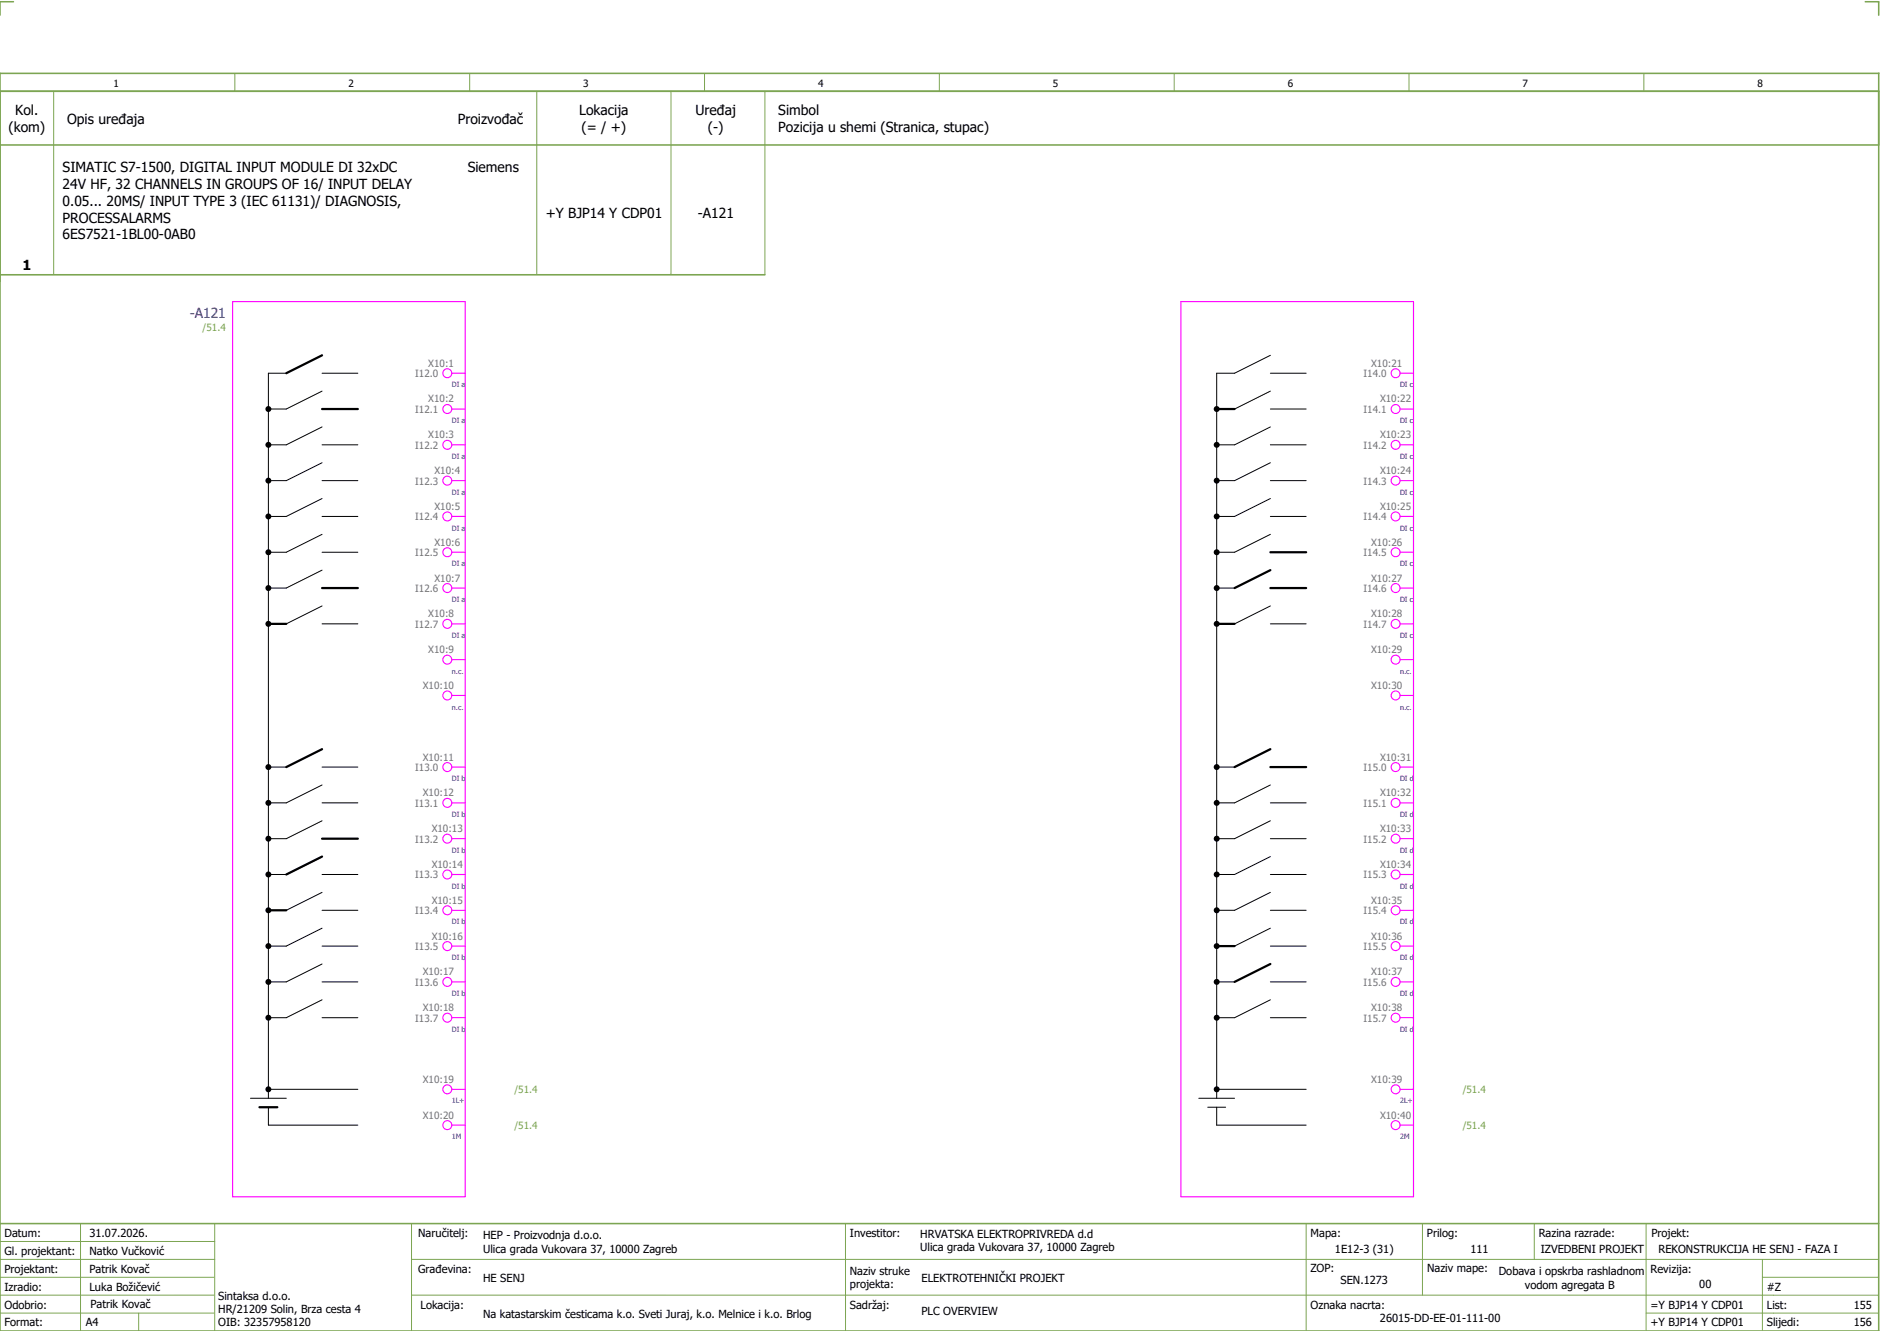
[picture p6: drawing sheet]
<svg xmlns="http://www.w3.org/2000/svg" width="421mm" height="297mm" viewBox="0 0 421 297" stroke-linecap="round" stroke-linejoin="round" font-family="sans-serif">
<path d="M0 16.4h420v281h-420zM3 .4h-3v3M417 .4h3v3M0 20.4h420M0 32.4h420M0 61.4h171M0 273.4h420" fill="none" stroke="#7ca552" stroke-width=".35"/>
<g fill="none" stroke="#7ca552" stroke-width=".22">
<path d="M52.5 16.4v4M105 16.4v4M157.5 16.4v4M210 16.4v4M262.5 16.4v4M315 16.4v4M367.5 16.4v4M12 20.4v41M120 20.4v41M150 20.4v41M171 20.4v41M0 277.4h48"/>
<path d="M18 273.4v24M48 273.4v24M92 273.4v24M189 273.4v24M292 273.4v23.8M318 273.4v16M343 273.4v8M368 273.4v23.8M0 281.4h48M0 285.4h47.8M0 293.4h47.8M31 293.4v4"/>
<path d="M47.8 289.4h-47.8M92 281.4h328M92 289.4h328M368 293.4h52M394 285.4h26M394 281.4v15.8"/>
</g>
<g fill="none" stroke="#000" stroke-width=".22">
<path d="M284 79.4l-8 4h-4v162M64 83.4h-4v162M72 83.4h8M72 87.4l-8 4h-4M72 95.4l-8 4h-4M72 99.4h8M284 83.4h8M284 91.4h8M284 95.4l-8 4h-4M284 99.4h8M284 87.4l-8 4M72 103.4l-8 4h-4"/>
<path d="M72 107.4h8M72 111.4l-8 4h-4M72 115.4h8M72 119.4l-8 4h-4M284 103.4l-8 4h-4M284 107.4h8M284 111.4l-8 4h-4M284 115.4h8M284 119.4l-8 4h-4M72 123.4h8M72 127.4l-8 4h-4M72 135.4l-8 4"/>
<path d="M72 139.4h8M272 131.4h4M284 139.4h8M284 135.4l-8 4M60 171.4h4M72 171.4h8M72 175.4l-8 4h-4M72 179.4h8M272 171.4h4M284 175.4l-8 4h-4M284 179.4h8M60 195.4h4"/>
<path d="M72 183.4l-8 4h-4M72 195.4h8M72 199.4l-8 4M284 183.4l-8 4h-4M284 187.4h8M284 191.4l-8 4h-4M284 195.4h8M284 199.4l-8 4h-4M72 203.4h8M72 207.4l-8 4h-4M72 211.4h8M72 215.4l-8 4h-4"/>
<path d="M72 219.4h8M272 219.4h4M284 203.4h8M284 211.4h8M284 219.4h8M284 207.4l-8 4M72 223.4l-8 4h-4M72 227.4h8M284 223.4l-8 4h-4M284 227.4h8M56 245.4h8M60 247.4v4h20"/>
<path d="M60 243.4h20M268 245.4h8M270 247.4h4M272 247.4v4h20M272 243.4h20"/>
</g>
<g fill="#000">
<circle cx="60" cy="91.4" r=".67"/>
<circle cx="60" cy="99.4" r=".67"/>
<circle cx="272" cy="91.4" r=".67"/>
<circle cx="272" cy="99.4" r=".67"/>
<circle cx="60" cy="115.4" r=".67"/>
<circle cx="60" cy="107.4" r=".67"/>
<circle cx="272" cy="115.4" r=".67"/>
<circle cx="272" cy="107.4" r=".67"/>
<circle cx="60" cy="123.4" r=".67"/>
<circle cx="60" cy="131.4" r=".67"/>
<circle cx="60" cy="139.4" r=".67"/>
<circle cx="272" cy="123.4" r=".67"/>
<circle cx="272" cy="131.4" r=".67"/>
<circle cx="272" cy="139.4" r=".67"/>
<circle cx="60" cy="171.4" r=".67"/>
<circle cx="60" cy="179.4" r=".67"/>
<circle cx="272" cy="171.4" r=".67"/>
<circle cx="272" cy="179.4" r=".67"/>
<circle cx="60" cy="187.4" r=".67"/>
<circle cx="60" cy="195.4" r=".67"/>
<circle cx="272" cy="187.4" r=".67"/>
<circle cx="272" cy="195.4" r=".67"/>
<circle cx="60" cy="211.4" r=".67"/>
<circle cx="60" cy="203.4" r=".67"/>
<circle cx="60" cy="219.4" r=".67"/>
<circle cx="272" cy="211.4" r=".67"/>
<circle cx="272" cy="203.4" r=".67"/>
<circle cx="272" cy="219.4" r=".67"/>
<circle cx="60" cy="227.4" r=".67"/>
<circle cx="272" cy="227.4" r=".67"/>
<circle cx="60" cy="243.4" r=".67"/>
<circle cx="272" cy="243.4" r=".67"/>
</g>
<g fill="none" stroke="#000" stroke-width=".5">
<path d="M72 79.4l-8 4M72 91.4h8M272 91.4h4M60 139.4h4M72 131.4h8M272 139.4h4M284 131.4h8M284 123.4h8M284 127.4l-8 4M72 167.4l-8 4M284 167.4l-8 4M284 171.4h8"/>
<path d="M72 187.4h8M72 191.4l-8 4M60 203.4h4M272 211.4h4M284 215.4l-8 4M58 247.4h4"/>
</g>
<g fill="none" stroke="#f0f" stroke-width=".25">
<path d="M52 67.4h52v200h-52zM264 67.4h52v200h-52zM101 99.4h3M101 91.4h3M101 83.4h3M313 99.4h3M313 91.4h3M313 83.4h3M101 115.4h3M101 107.4h3M313 115.4h3M313 107.4h3"/>
<path d="M101 139.4h3M101 131.4h3M101 123.4h3M313 139.4h3M313 131.4h3M313 123.4h3M101 147.4h3M101 155.4h3M313 147.4h3M313 155.4h3M101 179.4h3M101 171.4h3"/>
<path d="M313 179.4h3M313 171.4h3M101 195.4h3M101 187.4h3M313 195.4h3M313 187.4h3M101 219.4h3M101 211.4h3M101 203.4h3M313 219.4h3M313 211.4h3M313 203.4h3"/>
<path d="M101 227.4h3M313 227.4h3M101 243.4h3M101 251.4h3M313 243.4h3M313 251.4h3"/>
<circle cx="100" cy="91.4" r="1"/>
<circle cx="100" cy="99.4" r="1"/>
<circle cx="100" cy="83.4" r="1"/>
<circle cx="312" cy="91.4" r="1"/>
<circle cx="312" cy="99.4" r="1"/>
<circle cx="312" cy="83.4" r="1"/>
<circle cx="100" cy="107.4" r="1"/>
<circle cx="100" cy="115.4" r="1"/>
<circle cx="312" cy="115.4" r="1"/>
<circle cx="312" cy="107.4" r="1"/>
<circle cx="100" cy="139.4" r="1"/>
<circle cx="100" cy="131.4" r="1"/>
<circle cx="100" cy="123.4" r="1"/>
<circle cx="312" cy="139.4" r="1"/>
<circle cx="312" cy="131.4" r="1"/>
<circle cx="312" cy="123.4" r="1"/>
<circle cx="100" cy="147.4" r="1"/>
<circle cx="100" cy="155.4" r="1"/>
<circle cx="312" cy="147.4" r="1"/>
<circle cx="312" cy="155.4" r="1"/>
<circle cx="100" cy="179.4" r="1"/>
<circle cx="100" cy="171.4" r="1"/>
<circle cx="312" cy="179.4" r="1"/>
<circle cx="312" cy="171.4" r="1"/>
<circle cx="100" cy="195.4" r="1"/>
<circle cx="100" cy="187.4" r="1"/>
<circle cx="312" cy="195.4" r="1"/>
<circle cx="312" cy="187.4" r="1"/>
<circle cx="100" cy="219.4" r="1"/>
<circle cx="100" cy="211.4" r="1"/>
<circle cx="100" cy="203.4" r="1"/>
<circle cx="312" cy="219.4" r="1"/>
<circle cx="312" cy="211.4" r="1"/>
<circle cx="312" cy="203.4" r="1"/>
<circle cx="100" cy="227.4" r="1"/>
<circle cx="312" cy="227.4" r="1"/>
<circle cx="100" cy="243.4" r="1"/>
<circle cx="100" cy="251.4" r="1"/>
<circle cx="312" cy="243.4" r="1"/>
<circle cx="312" cy="251.4" r="1"/>
</g>
<g font-size="3.1">
<text x="1.9" y="29.5">(kom)</text>
<text x="3.4" y="25.8">Kol.</text>
<text x="15" y="27.6">Opis uređaja</text>
<text x="102.3" y="27.6">Proizvođač</text>
<text x="129.5" y="25.8">Lokacija</text>
<text x="130" y="29.5">(= / +)</text>
<text x="155.5" y="25.8">Uređaj</text>
<text x="158.2" y="29.5">(-)</text>
<text x="174" y="25.8">Simbol</text>
<text x="174" y="29.5">Pozicija u shemi (Stranica, stupac)</text>
<text x="14" y="38.5">SIMATIC S7-1500, DIGITAL INPUT MODULE DI 32xDC</text>
<text x="104.6" y="38.5">Siemens</text>
<text x="14" y="42.3">24V HF, 32 CHANNELS IN GROUPS OF 16/ INPUT DELAY</text>
<text x="14" y="46">0.05... 20MS/ INPUT TYPE 3 (IEC 61131)/ DIAGNOSIS,</text>
<text x="14" y="49.8">PROCESSALARMS</text>
<text x="14" y="53.5">6ES7521-1BL00-0AB0</text>
<text x="122" y="48.8">+Y BJP14 Y CDP01</text>
<text x="156" y="48.8">-A121</text>
<text x="5" y="60.3">1</text>
</g>
<text font-size="3.1" fill="#00f" x="42.4" y="71">-A121</text>
<g font-size="2.5">
<text x="1" y="276.4">Datum:</text>
<text x="1" y="280.4">Gl. projektant:</text>
<text x="20" y="276.4">31.07.2026.</text>
<text x="20" y="280.4">Natko Vučković</text>
<text x="93.5" y="276.4">Naručitelj:</text>
<text x="108" y="276.9">HEP - Proizvodnja d.o.o.</text>
<text x="108" y="279.9">Ulica grada Vukovara 37, 10000 Zagreb</text>
<text x="190" y="276.4">Investitor:</text>
<text x="205.7" y="276.6">HRVATSKA ELEKTROPRIVREDA d.d</text>
<text x="205.7" y="279.6">Ulica grada Vukovara 37, 10000 Zagreb</text>
<text x="293" y="276.4">Mapa:</text>
<text x="298.4" y="279.9">1E12-3 (31)</text>
<text x="319" y="276.4">Prilog:</text>
<text x="328.7" y="279.9">111</text>
<text x="344" y="276.4">Razina razrade:</text>
<text x="344.4" y="279.9">IZVEDBENI PROJEKT</text>
<text x="369.2" y="276.3">Projekt:</text>
<text x="370.8" y="279.9">REKONSTRUKCIJA HE SENJ - FAZA I</text>
<text x="1" y="284.4">Projektant:</text>
<text x="20" y="284.4">Patrik Kovač</text>
<text x="93.5" y="284.4">Građevina:</text>
<text x="108" y="286.4">HE SENJ</text>
<text x="190" y="284.9">Naziv struke</text>
<text x="190" y="287.9">projekta:</text>
<text x="206" y="286.5">ELEKTROTEHNIČKI PROJEKT</text>
<text x="293" y="284.3">ZOP:</text>
<text x="299.7" y="286.9">SEN.1273</text>
<text x="319" y="284.3">Naziv mape:</text>
<text x="335.1" y="285">Dobava i opskrba rashladnom</text>
<text x="340.9" y="288">vodom agregata B</text>
<text x="369" y="284.4">Revizija:</text>
<text x="379.9" y="287.9">00</text>
<text x="1" y="288.4">Izradio:</text>
<text x="1" y="292.4">Odobrio:</text>
<text x="20" y="288.4">Luka Božičević</text>
<text x="20.2" y="292.3">Patrik Kovač</text>
<text x="48.8" y="290.4">Sintaksa d.o.o.</text>
<text x="48.8" y="293.4">HR/21209 Solin, Brza cesta 4</text>
<text x="94" y="292.4">Lokacija:</text>
<text x="190" y="292.4">Sadržaj:</text>
<text x="206" y="293.9">PLC OVERVIEW</text>
<text x="293" y="292.4">Oznaka nacrta:</text>
<text x="369" y="292.4">=Y BJP14 Y CDP01</text>
<text x="395" y="292.4">List:</text>
<text x="395" y="288.4">#Z</text>
<text x="414.4" y="292.4">155</text>
<text x="1" y="296.4">Format:</text>
<text x="19.2" y="296.4">A4</text>
<text x="48.8" y="296.4">OIB: 32357958120</text>
<text x="108" y="294.4">Na katastarskim česticama k.o. Sveti Juraj, k.o. Melnice i k.o. Brlog</text>
<text x="308.5" y="295.4">26015-DD-EE-01-111-00</text>
<text x="369" y="296.4">+Y BJP14 Y CDP01</text>
<text x="395" y="296.4">Slijedi:</text>
<text x="414.4" y="296.4">156</text>
</g>
<g font-size="2.2">
<text x="25.4" y="19.4">1</text>
<text x="77.9" y="19.4">2</text>
<text x="130.4" y="19.4">3</text>
<text x="182.9" y="19.4">4</text>
<text x="235.4" y="19.4">5</text>
<text x="287.9" y="19.4">6</text>
<text x="340.4" y="19.4">7</text>
<text x="392.9" y="19.4">8</text>
</g>
<g font-size="2.2" fill="#7ca552">
<text x="45.3" y="73.9">/51.4</text>
<text x="115" y="244.3">/51.4</text>
<text x="327" y="244.3">/51.4</text>
<text x="115" y="252.3">/51.4</text>
<text x="327" y="252.3">/51.4</text>
</g>
<g font-size="2.2" fill="#767676">
<text x="95.7" y="81.9">X10:1</text>
<text x="306.5" y="81.9">X10:21</text>
<text x="92.8" y="84.3">I12.0</text>
<text x="95.7" y="89.9">X10:2</text>
<text x="304.8" y="84.3">I14.0</text>
<text x="308.5" y="89.9">X10:22</text>
<text x="92.8" y="92.3">I12.1</text>
<text x="304.8" y="92.3">I14.1</text>
<text x="92.8" y="100.3">I12.2</text>
<text x="95.7" y="97.9">X10:3</text>
<text x="304.8" y="100.3">I14.2</text>
<text x="308.5" y="97.9">X10:23</text>
<text x="97.1" y="105.9">X10:4</text>
<text x="308.5" y="105.9">X10:24</text>
<text x="92.8" y="108.3">I12.3</text>
<text x="97.1" y="113.9">X10:5</text>
<text x="304.8" y="108.3">I14.3</text>
<text x="308.5" y="113.9">X10:25</text>
<text x="92.8" y="116.3">I12.4</text>
<text x="304.8" y="116.3">I14.4</text>
<text x="92.8" y="124.3">I12.5</text>
<text x="97.1" y="121.9">X10:6</text>
<text x="304.8" y="124.3">I14.5</text>
<text x="306.5" y="121.9">X10:26</text>
<text x="97.1" y="129.9">X10:7</text>
<text x="306.5" y="129.9">X10:27</text>
<text x="92.8" y="132.3">I12.6</text>
<text x="95.7" y="137.9">X10:8</text>
<text x="304.8" y="132.3">I14.6</text>
<text x="306.5" y="137.9">X10:28</text>
<text x="92.8" y="140.3">I12.7</text>
<text x="304.8" y="140.3">I14.7</text>
<text x="95.7" y="145.9">X10:9</text>
<text x="306.5" y="145.9">X10:29</text>
<text x="94.5" y="153.9">X10:10</text>
<text x="306.5" y="153.9">X10:30</text>
<text x="92.8" y="172.3">I13.0</text>
<text x="94.5" y="169.9">X10:11</text>
<text x="304.8" y="172.3">I15.0</text>
<text x="308.5" y="169.9">X10:31</text>
<text x="94.5" y="177.9">X10:12</text>
<text x="308.5" y="177.9">X10:32</text>
<text x="92.8" y="180.3">I13.1</text>
<text x="96.5" y="185.9">X10:13</text>
<text x="304.8" y="180.3">I15.1</text>
<text x="308.5" y="185.9">X10:33</text>
<text x="92.8" y="188.3">I13.2</text>
<text x="304.8" y="188.3">I15.2</text>
<text x="92.8" y="196.3">I13.3</text>
<text x="96.5" y="193.9">X10:14</text>
<text x="304.8" y="196.3">I15.3</text>
<text x="308.5" y="193.9">X10:34</text>
<text x="96.5" y="201.9">X10:15</text>
<text x="306.5" y="201.9">X10:35</text>
<text x="92.8" y="204.3">I13.4</text>
<text x="96.5" y="209.9">X10:16</text>
<text x="304.8" y="204.3">I15.4</text>
<text x="306.5" y="209.9">X10:36</text>
<text x="92.8" y="212.3">I13.5</text>
<text x="304.8" y="212.3">I15.5</text>
<text x="92.8" y="220.3">I13.6</text>
<text x="94.5" y="217.9">X10:17</text>
<text x="304.8" y="220.3">I15.6</text>
<text x="306.5" y="217.9">X10:37</text>
<text x="94.5" y="225.9">X10:18</text>
<text x="306.5" y="225.9">X10:38</text>
<text x="92.8" y="228.3">I13.7</text>
<text x="304.8" y="228.3">I15.7</text>
<text x="94.5" y="241.9">X10:19</text>
<text x="306.5" y="241.9">X10:39</text>
<text x="94.5" y="249.9">X10:20</text>
<text x="308.5" y="249.9">X10:40</text>
</g>
<g font-size="1.6" fill="#00f">
<text x="101" y="86.6">DI a</text>
<text x="313" y="86.6">DI c</text>
<text x="101" y="94.6">DI a</text>
<text x="313" y="94.6">DI c</text>
<text x="101" y="102.6">DI a</text>
<text x="313" y="102.6">DI c</text>
<text x="101" y="110.6">DI a</text>
<text x="313" y="110.6">DI c</text>
<text x="101" y="118.6">DI a</text>
<text x="313" y="118.6">DI c</text>
<text x="101" y="126.6">DI a</text>
<text x="313" y="126.6">DI c</text>
<text x="101" y="134.6">DI a</text>
<text x="313" y="134.6">DI c</text>
<text x="101" y="142.6">DI a</text>
<text x="313" y="142.6">DI c</text>
<text x="101" y="150.6">n.c.</text>
<text x="313" y="150.6">n.c.</text>
<text x="101" y="158.6">n.c.</text>
<text x="313" y="158.6">n.c.</text>
<text x="101" y="174.6">DI b</text>
<text x="313" y="174.6">DI d</text>
<text x="101" y="182.6">DI b</text>
<text x="313" y="182.6">DI d</text>
<text x="101" y="190.6">DI b</text>
<text x="313" y="190.6">DI d</text>
<text x="101" y="198.6">DI b</text>
<text x="313" y="198.6">DI d</text>
<text x="101" y="206.6">DI b</text>
<text x="313" y="206.6">DI d</text>
<text x="101" y="214.6">DI b</text>
<text x="313" y="214.6">DI d</text>
<text x="101" y="222.6">DI b</text>
<text x="313" y="222.6">DI d</text>
<text x="101" y="230.6">DI b</text>
<text x="313" y="230.6">DI d</text>
<text x="101" y="246.6">1L+</text>
<text x="313" y="246.6">2L+</text>
<text x="101" y="254.6">1M</text>
<text x="313" y="254.6">2M</text>
</g>
</svg>
